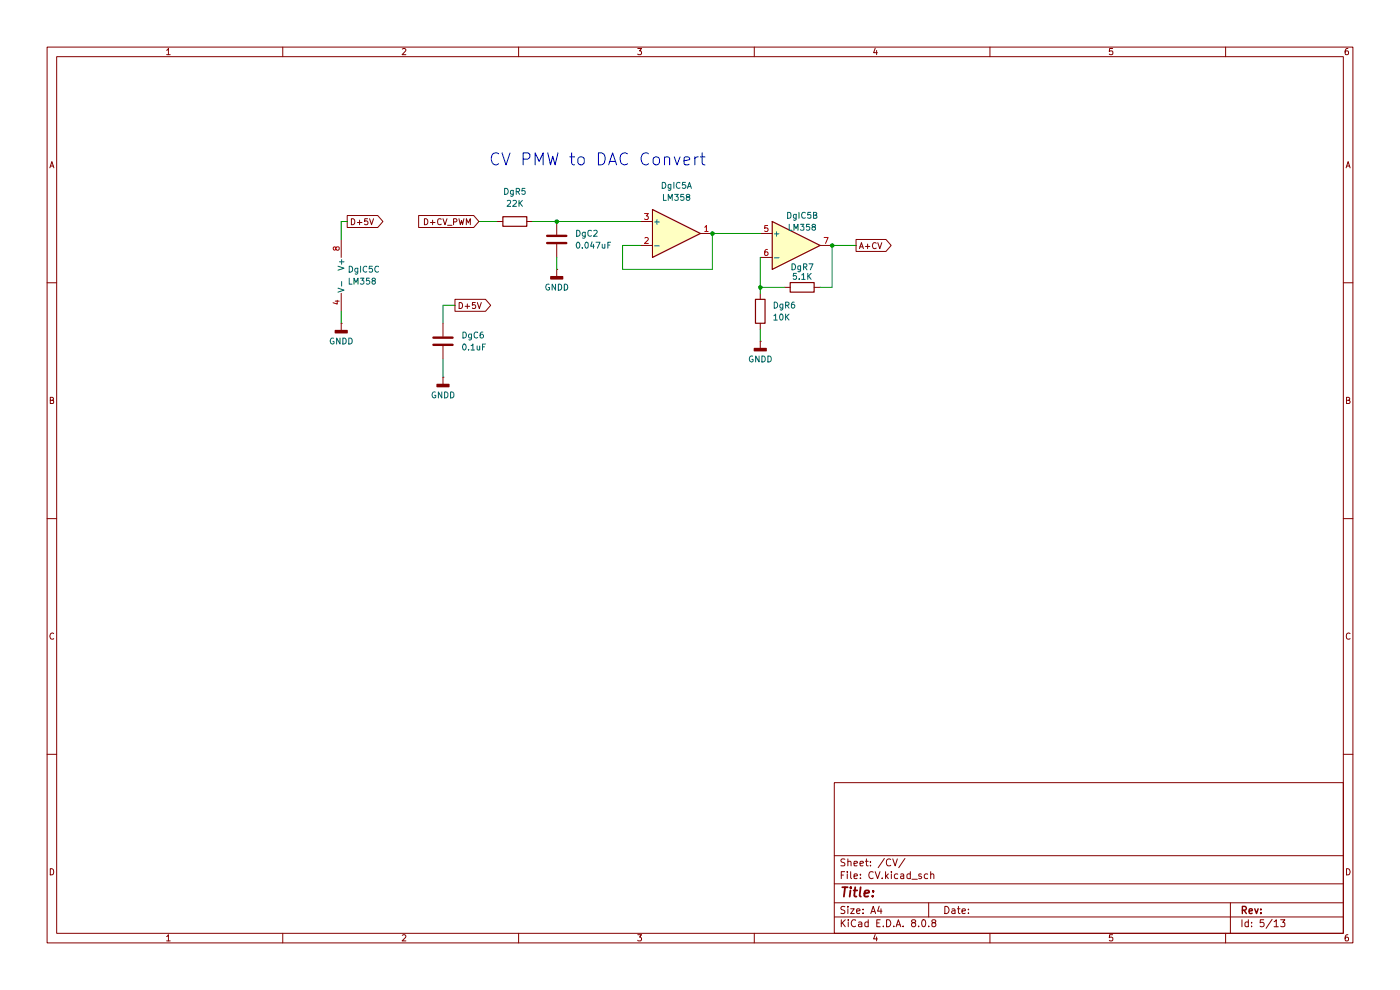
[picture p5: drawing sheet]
(kicad_sch
 (version 20231120)
 (generator "eeschema")
 (generator_version "8.0")
 (paper "A4")
 (lib_symbols
  (symbol "Amplifier_Operational:LM358"
   (pin_names
    (offset 0.127)) (exclude_from_sim no) (in_bom yes) (on_board yes)
   (property "Reference" "U" (at 0 5.08 0) (effects (font (size 1.27 1.27)) (justify left)))
   (property "Value" "LM358" (at 0 -5.08 0) (effects (font (size 1.27 1.27)) (justify left)))
   (property "Footprint" "" (at 0 0 0) (effects (font (size 1.27 1.27)) (hide yes)))
   (property "Datasheet" "http://www.ti.com/lit/ds/symlink/lm2904-n.pdf" (at 0 0 0) (effects (font (size 1.27 1.27)) (hide yes)))
   (property "Description" "Low-Power, Dual Operational Amplifiers, DIP-8/SOIC-8/TO-99-8" (at 0 0 0) (effects (font (size 1.27 1.27)) (hide yes)))
   (property "ki_locked" "" (at 0 0 0) (effects (font (size 1.27 1.27))))
   (symbol "LM358_1_1"
    (polyline (pts (xy -5.08 5.08) (xy 5.08 0) (xy -5.08 -5.08) (xy -5.08 5.08)) (stroke (width 0.254) (type default)) (fill (type background)))
    (pin output line (at 7.62 0 180) (length 2.54) (name "~" (effects (font (size 1.27 1.27)))) (number "1" (effects (font (size 1.27 1.27)))))
    (pin input line (at -7.62 -2.54 0) (length 2.54) (name "-" (effects (font (size 1.27 1.27)))) (number "2" (effects (font (size 1.27 1.27)))))
    (pin input line (at -7.62 2.54 0) (length 2.54) (name "+" (effects (font (size 1.27 1.27)))) (number "3" (effects (font (size 1.27 1.27))))))
   (symbol "LM358_2_1"
    (polyline (pts (xy -5.08 5.08) (xy 5.08 0) (xy -5.08 -5.08) (xy -5.08 5.08)) (stroke (width 0.254) (type default)) (fill (type background)))
    (pin input line (at -7.62 2.54 0) (length 2.54) (name "+" (effects (font (size 1.27 1.27)))) (number "5" (effects (font (size 1.27 1.27)))))
    (pin input line (at -7.62 -2.54 0) (length 2.54) (name "-" (effects (font (size 1.27 1.27)))) (number "6" (effects (font (size 1.27 1.27)))))
    (pin output line (at 7.62 0 180) (length 2.54) (name "~" (effects (font (size 1.27 1.27)))) (number "7" (effects (font (size 1.27 1.27))))))
   (symbol "LM358_3_1"
    (pin power_in line (at -2.54 -7.62 90) (length 3.81) (name "V-" (effects (font (size 1.27 1.27)))) (number "4" (effects (font (size 1.27 1.27)))))
    (pin power_in line (at -2.54 7.62 270) (length 3.81) (name "V+" (effects (font (size 1.27 1.27)))) (number "8" (effects (font (size 1.27 1.27)))))))
  (symbol "Device:C"
   (pin_numbers hide)
   (pin_names
    (offset 0.254)) (exclude_from_sim no) (in_bom yes) (on_board yes)
   (property "Reference" "C" (at 0.635 2.54 0) (effects (font (size 1.27 1.27)) (justify left)))
   (property "Value" "C" (at 0.635 -2.54 0) (effects (font (size 1.27 1.27)) (justify left)))
   (property "Footprint" "" (at 0.9652 -3.81 0) (effects (font (size 1.27 1.27)) (hide yes)))
   (property "Datasheet" "~" (at 0 0 0) (effects (font (size 1.27 1.27)) (hide yes)))
   (property "Description" "Unpolarized capacitor" (at 0 0 0) (effects (font (size 1.27 1.27)) (hide yes)))
   (symbol "C_0_1"
    (polyline (pts (xy -2.032 -0.762) (xy 2.032 -0.762)) (stroke (width 0.508) (type default)) (fill (type none)))
    (polyline (pts (xy -2.032 0.762) (xy 2.032 0.762)) (stroke (width 0.508) (type default)) (fill (type none))))
   (symbol "C_1_1"
    (pin passive line (at 0 3.81 270) (length 2.794) (name "~" (effects (font (size 1.27 1.27)))) (number "1" (effects (font (size 1.27 1.27)))))
    (pin passive line (at 0 -3.81 90) (length 2.794) (name "~" (effects (font (size 1.27 1.27)))) (number "2" (effects (font (size 1.27 1.27)))))))
  (symbol "Device:R"
   (pin_numbers hide)
   (pin_names
    (offset 0)) (exclude_from_sim no) (in_bom yes) (on_board yes)
   (property "Reference" "R" (at 2.032 0 90) (effects (font (size 1.27 1.27))))
   (property "Value" "R" (at 0 0 90) (effects (font (size 1.27 1.27))))
   (property "Footprint" "" (at -1.778 0 90) (effects (font (size 1.27 1.27)) (hide yes)))
   (property "Datasheet" "~" (at 0 0 0) (effects (font (size 1.27 1.27)) (hide yes)))
   (property "Description" "Resistor" (at 0 0 0) (effects (font (size 1.27 1.27)) (hide yes)))
   (symbol "R_0_1"
    (rectangle (start -1.016 -2.54) (end 1.016 2.54) (stroke (width 0.254) (type default)) (fill (type none))))
   (symbol "R_1_1"
    (pin passive line (at 0 3.81 270) (length 1.27) (name "~" (effects (font (size 1.27 1.27)))) (number "1" (effects (font (size 1.27 1.27)))))
    (pin passive line (at 0 -3.81 90) (length 1.27) (name "~" (effects (font (size 1.27 1.27)))) (number "2" (effects (font (size 1.27 1.27)))))))
  (symbol "power:GNDD"
   (power)
   (pin_numbers hide)
   (pin_names
    (offset 0) hide) (exclude_from_sim no) (in_bom yes) (on_board yes)
   (property "Reference" "#PWR" (at 0 -6.35 0) (effects (font (size 1.27 1.27)) (hide yes)))
   (property "Value" "GNDD" (at 0 -3.175 0) (effects (font (size 1.27 1.27))))
   (property "Footprint" "" (at 0 0 0) (effects (font (size 1.27 1.27)) (hide yes)))
   (property "Datasheet" "" (at 0 0 0) (effects (font (size 1.27 1.27)) (hide yes)))
   (property "Description" "Power symbol creates a global label with name \"GNDD\" , digital ground" (at 0 0 0) (effects (font (size 1.27 1.27)) (hide yes)))
   (symbol "GNDD_0_1"
    (rectangle (start -1.27 -1.524) (end 1.27 -2.032) (stroke (width 0.254) (type default)) (fill (type outline)))
    (polyline (pts (xy 0 0) (xy 0 -1.524)) (stroke (width 0) (type default)) (fill (type none))))
   (symbol "GNDD_1_1"
    (pin power_in line (at 0 0 270) (length 0) (name "~" (effects (font (size 1.27 1.27)))) (number "1" (effects (font (size 1.27 1.27))))))))
 (junction
  (at 118.11 46.99)
  (diameter 0)
  (color 0 0 0 0))
 (junction
  (at 161.29 60.96)
  (diameter 0)
  (color 0 0 0 0))
 (junction
  (at 176.53 52.07)
  (diameter 0)
  (color 0 0 0 0))
 (junction
  (at 151.13 49.53)
  (diameter 0)
  (color 0 0 0 0))
 (wire
  (pts (xy 161.29 69.85) (xy 161.29 72.39))
  (stroke (width 0) (type default)))
 (wire
  (pts (xy 132.08 57.15) (xy 151.13 57.15))
  (stroke (width 0) (type default)))
 (wire
  (pts (xy 166.37 60.96) (xy 161.29 60.96))
  (stroke (width 0) (type default)))
 (wire
  (pts (xy 135.89 52.07) (xy 132.08 52.07))
  (stroke (width 0) (type default)))
 (wire
  (pts (xy 118.11 46.99) (xy 135.89 46.99))
  (stroke (width 0) (type default)))
 (wire
  (pts (xy 161.29 60.96) (xy 161.29 54.61))
  (stroke (width 0) (type default)))
 (wire
  (pts (xy 176.53 52.07) (xy 181.61 52.07))
  (stroke (width 0) (type default)))
 (wire
  (pts (xy 73.66 46.99) (xy 72.39 46.99))
  (stroke (width 0) (type default)))
 (wire
  (pts (xy 72.39 46.99) (xy 72.39 50.8))
  (stroke (width 0) (type default)))
 (wire
  (pts (xy 176.53 60.96) (xy 173.99 60.96))
  (stroke (width 0) (type default)))
 (wire
  (pts (xy 93.98 64.77) (xy 93.98 68.58))
  (stroke (width 0) (type default)))
 (wire
  (pts (xy 161.29 60.96) (xy 161.29 62.23))
  (stroke (width 0) (type default)))
 (wire
  (pts (xy 176.53 52.07) (xy 176.53 60.96))
  (stroke (width 0) (type default)))
 (wire
  (pts (xy 93.98 76.2) (xy 93.98 80.01))
  (stroke (width 0) (type default)))
 (wire
  (pts (xy 151.13 57.15) (xy 151.13 49.53))
  (stroke (width 0) (type default)))
 (wire
  (pts (xy 72.39 66.04) (xy 72.39 68.58))
  (stroke (width 0) (type default)))
 (wire
  (pts (xy 101.6 46.99) (xy 105.41 46.99))
  (stroke (width 0) (type default)))
 (wire
  (pts (xy 151.13 49.53) (xy 161.29 49.53))
  (stroke (width 0) (type default)))
 (wire
  (pts (xy 132.08 52.07) (xy 132.08 57.15))
  (stroke (width 0) (type default)))
 (wire
  (pts (xy 118.11 54.61) (xy 118.11 57.15))
  (stroke (width 0) (type default)))
 (wire
  (pts (xy 96.52 64.77) (xy 93.98 64.77))
  (stroke (width 0) (type default)))
 (wire
  (pts (xy 113.03 46.99) (xy 118.11 46.99))
  (stroke (width 0) (type default)))
 (text "CV PMW to DAC Convert"
  (exclude_from_sim no)
  (at 103.632 34.036 0)
  (effects (font (size 2.54 2.54)) (justify left)))
 (global_label "D+5V"
  (shape output)
  (at 73.66 46.99 0)
  (fields_autoplaced yes)
  (effects (font (size 1.27 1.27)) (justify left))
  (property "Intersheetrefs" "${INTERSHEET_REFS}" (at 81.7857 46.99 0) (effects (font (size 1.27 1.27)) (justify left) (hide yes))))
 (global_label "D+5V"
  (shape output)
  (at 96.52 64.77 0)
  (fields_autoplaced yes)
  (effects (font (size 1.27 1.27)) (justify left))
  (property "Intersheetrefs" "${INTERSHEET_REFS}" (at 104.6457 64.77 0) (effects (font (size 1.27 1.27)) (justify left) (hide yes))))
 (global_label "A+CV"
  (shape output)
  (at 181.61 52.07 0)
  (fields_autoplaced yes)
  (effects (font (size 1.27 1.27)) (justify left))
  (property "Intersheetrefs" "${INTERSHEET_REFS}" (at 189.6148 52.07 0) (effects (font (size 1.27 1.27)) (justify left) (hide yes))))
 (global_label "D+CV_PWM"
  (shape input)
  (at 101.6 46.99 180)
  (fields_autoplaced yes)
  (effects (font (size 1.27 1.27)) (justify right))
  (property "Intersheetrefs" "${INTERSHEET_REFS}" (at 88.2734 46.99 0) (effects (font (size 1.27 1.27)) (justify right) (hide yes))))
 (symbol
  (lib_id "Device:R")
  (at 170.18 60.96 90)
  (unit 1)
  (exclude_from_sim no)
  (in_bom yes)
  (on_board yes)
  (dnp no)
  (property "Reference" "DgR7" (at 170.18 56.642 90) (effects (font (size 1.27 1.27))))
  (property "Value" "5.1K" (at 170.18 58.674 90) (effects (font (size 1.27 1.27))))
  (property "Footprint" "Resistor_THT:R_Axial_DIN0207_L6.3mm_D2.5mm_P2.54mm_Vertical" (at 170.18 62.738 90) (effects (font (size 1.27 1.27)) (hide yes)))
  (property "Datasheet" "~" (at 170.18 60.96 0) (effects (font (size 1.27 1.27)) (hide yes)))
  (property "Description" "Resistor" (at 170.18 60.96 0) (effects (font (size 1.27 1.27)) (hide yes)))
  (property "Sim.Library" "" (at 170.18 60.96 0) (effects (font (size 1.27 1.27)) (hide yes)))
  (property "Sim.Name" "" (at 170.18 60.96 0) (effects (font (size 1.27 1.27)) (hide yes)))
  (pin "1")
  (pin "2"))
 (symbol
  (lib_id "power:GNDD")
  (at 72.39 68.58 0)
  (unit 1)
  (exclude_from_sim no)
  (in_bom yes)
  (on_board yes)
  (dnp no)
  (property "Reference" "#PWR014" (at 72.39 74.93 0) (effects (font (size 1.27 1.27)) (hide yes)))
  (property "Value" "GNDD" (at 72.39 72.39 0) (effects (font (size 1.27 1.27))))
  (property "Footprint" "" (at 72.39 68.58 0) (effects (font (size 1.27 1.27)) (hide yes)))
  (property "Datasheet" "" (at 72.39 68.58 0) (effects (font (size 1.27 1.27)) (hide yes)))
  (property "Description" "Power symbol creates a global label with name \"GNDD\" , digital ground" (at 72.39 68.58 0) (effects (font (size 1.27 1.27)) (hide yes)))
  (pin "1"))
 (symbol
  (lib_id "Device:C")
  (at 118.11 50.8 0)
  (unit 1)
  (exclude_from_sim no)
  (in_bom yes)
  (on_board yes)
  (dnp no)
  (fields_autoplaced yes)
  (property "Reference" "DgC2" (at 121.92 49.5299 0) (effects (font (size 1.27 1.27)) (justify left)))
  (property "Value" "0.047uF" (at 121.92 52.0699 0) (effects (font (size 1.27 1.27)) (justify left)))
  (property "Footprint" "Capacitor_THT:C_Rect_L7.0mm_W2.5mm_P5.00mm" (at 119.0752 54.61 0) (effects (font (size 1.27 1.27)) (hide yes)))
  (property "Datasheet" "~" (at 118.11 50.8 0) (effects (font (size 1.27 1.27)) (hide yes)))
  (property "Description" "Unpolarized capacitor" (at 118.11 50.8 0) (effects (font (size 1.27 1.27)) (hide yes)))
  (property "Sim.Library" "" (at 118.11 50.8 0) (effects (font (size 1.27 1.27)) (hide yes)))
  (property "Sim.Name" "" (at 118.11 50.8 0) (effects (font (size 1.27 1.27)) (hide yes)))
  (pin "2")
  (pin "1"))
 (symbol
  (lib_id "Amplifier_Operational:LM358")
  (at 74.93 58.42 0)
  (unit 3)
  (exclude_from_sim no)
  (in_bom yes)
  (on_board yes)
  (dnp no)
  (fields_autoplaced yes)
  (property "Reference" "DgIC5" (at 73.66 57.1499 0) (effects (font (size 1.27 1.27)) (justify left)))
  (property "Value" "LM358" (at 73.66 59.6899 0) (effects (font (size 1.27 1.27)) (justify left)))
  (property "Footprint" "Package_SO:SOIC-8_3.9x4.9mm_P1.27mm" (at 74.93 58.42 0) (effects (font (size 1.27 1.27)) (hide yes)))
  (property "Datasheet" "http://www.ti.com/lit/ds/symlink/lm2904-n.pdf" (at 74.93 58.42 0) (effects (font (size 1.27 1.27)) (hide yes)))
  (property "Description" "Low-Power, Dual Operational Amplifiers, DIP-8/SOIC-8/TO-99-8" (at 74.93 58.42 0) (effects (font (size 1.27 1.27)) (hide yes)))
  (property "Sim.Library" "" (at 74.93 58.42 0) (effects (font (size 1.27 1.27)) (hide yes)))
  (property "Sim.Name" "" (at 74.93 58.42 0) (effects (font (size 1.27 1.27)) (hide yes)))
  (pin "4")
  (pin "6")
  (pin "8")
  (pin "3")
  (pin "2")
  (pin "1")
  (pin "7")
  (pin "5"))
 (symbol
  (lib_id "Device:C")
  (at 93.98 72.39 0)
  (unit 1)
  (exclude_from_sim no)
  (in_bom yes)
  (on_board yes)
  (dnp no)
  (fields_autoplaced yes)
  (property "Reference" "DgC6" (at 97.79 71.1199 0) (effects (font (size 1.27 1.27)) (justify left)))
  (property "Value" "0.1uF" (at 97.79 73.6599 0) (effects (font (size 1.27 1.27)) (justify left)))
  (property "Footprint" "Capacitor_SMD:C_0805_2012Metric_Pad1.18x1.45mm_HandSolder" (at 94.9452 76.2 0) (effects (font (size 1.27 1.27)) (hide yes)))
  (property "Datasheet" "~" (at 93.98 72.39 0) (effects (font (size 1.27 1.27)) (hide yes)))
  (property "Description" "Unpolarized capacitor" (at 93.98 72.39 0) (effects (font (size 1.27 1.27)) (hide yes)))
  (property "Sim.Library" "" (at 93.98 72.39 0) (effects (font (size 1.27 1.27)) (hide yes)))
  (property "Sim.Name" "" (at 93.98 72.39 0) (effects (font (size 1.27 1.27)) (hide yes)))
  (pin "1")
  (pin "2"))
 (symbol
  (lib_id "Device:R")
  (at 109.22 46.99 90)
  (unit 1)
  (exclude_from_sim no)
  (in_bom yes)
  (on_board yes)
  (dnp no)
  (fields_autoplaced yes)
  (property "Reference" "DgR5" (at 109.22 40.64 90) (effects (font (size 1.27 1.27))))
  (property "Value" "22K" (at 109.22 43.18 90) (effects (font (size 1.27 1.27))))
  (property "Footprint" "Resistor_THT:R_Axial_DIN0207_L6.3mm_D2.5mm_P2.54mm_Vertical" (at 109.22 48.768 90) (effects (font (size 1.27 1.27)) (hide yes)))
  (property "Datasheet" "~" (at 109.22 46.99 0) (effects (font (size 1.27 1.27)) (hide yes)))
  (property "Description" "Resistor" (at 109.22 46.99 0) (effects (font (size 1.27 1.27)) (hide yes)))
  (property "Sim.Library" "" (at 109.22 46.99 0) (effects (font (size 1.27 1.27)) (hide yes)))
  (property "Sim.Name" "" (at 109.22 46.99 0) (effects (font (size 1.27 1.27)) (hide yes)))
  (pin "1")
  (pin "2"))
 (symbol
  (lib_id "Amplifier_Operational:LM358")
  (at 143.51 49.53 0)
  (unit 1)
  (exclude_from_sim no)
  (in_bom yes)
  (on_board yes)
  (dnp no)
  (property "Reference" "DgIC5" (at 143.51 39.37 0) (effects (font (size 1.27 1.27))))
  (property "Value" "LM358" (at 143.51 41.91 0) (effects (font (size 1.27 1.27))))
  (property "Footprint" "Package_SO:SOIC-8_3.9x4.9mm_P1.27mm" (at 143.51 49.53 0) (effects (font (size 1.27 1.27)) (hide yes)))
  (property "Datasheet" "http://www.ti.com/lit/ds/symlink/lm2904-n.pdf" (at 143.51 49.53 0) (effects (font (size 1.27 1.27)) (hide yes)))
  (property "Description" "Low-Power, Dual Operational Amplifiers, DIP-8/SOIC-8/TO-99-8" (at 143.51 49.53 0) (effects (font (size 1.27 1.27)) (hide yes)))
  (property "Sim.Library" "" (at 143.51 49.53 0) (effects (font (size 1.27 1.27)) (hide yes)))
  (property "Sim.Name" "" (at 143.51 49.53 0) (effects (font (size 1.27 1.27)) (hide yes)))
  (pin "4")
  (pin "6")
  (pin "8")
  (pin "3")
  (pin "2")
  (pin "1")
  (pin "7")
  (pin "5"))
 (symbol
  (lib_id "Amplifier_Operational:LM358")
  (at 168.91 52.07 0)
  (unit 2)
  (exclude_from_sim no)
  (in_bom yes)
  (on_board yes)
  (dnp no)
  (property "Reference" "DgIC5" (at 170.18 45.72 0) (effects (font (size 1.27 1.27))))
  (property "Value" "LM358" (at 170.18 48.26 0) (effects (font (size 1.27 1.27))))
  (property "Footprint" "Package_SO:SOIC-8_3.9x4.9mm_P1.27mm" (at 168.91 52.07 0) (effects (font (size 1.27 1.27)) (hide yes)))
  (property "Datasheet" "http://www.ti.com/lit/ds/symlink/lm2904-n.pdf" (at 168.91 52.07 0) (effects (font (size 1.27 1.27)) (hide yes)))
  (property "Description" "Low-Power, Dual Operational Amplifiers, DIP-8/SOIC-8/TO-99-8" (at 168.91 52.07 0) (effects (font (size 1.27 1.27)) (hide yes)))
  (property "Sim.Library" "" (at 168.91 52.07 0) (effects (font (size 1.27 1.27)) (hide yes)))
  (property "Sim.Name" "" (at 168.91 52.07 0) (effects (font (size 1.27 1.27)) (hide yes)))
  (pin "4")
  (pin "6")
  (pin "8")
  (pin "3")
  (pin "2")
  (pin "1")
  (pin "7")
  (pin "5"))
 (symbol
  (lib_id "Device:R")
  (at 161.29 66.04 0)
  (unit 1)
  (exclude_from_sim no)
  (in_bom yes)
  (on_board yes)
  (dnp no)
  (fields_autoplaced yes)
  (property "Reference" "DgR6" (at 163.83 64.7699 0) (effects (font (size 1.27 1.27)) (justify left)))
  (property "Value" "10K" (at 163.83 67.3099 0) (effects (font (size 1.27 1.27)) (justify left)))
  (property "Footprint" "Resistor_THT:R_Axial_DIN0207_L6.3mm_D2.5mm_P2.54mm_Vertical" (at 159.512 66.04 90) (effects (font (size 1.27 1.27)) (hide yes)))
  (property "Datasheet" "~" (at 161.29 66.04 0) (effects (font (size 1.27 1.27)) (hide yes)))
  (property "Description" "Resistor" (at 161.29 66.04 0) (effects (font (size 1.27 1.27)) (hide yes)))
  (property "Sim.Library" "" (at 161.29 66.04 0) (effects (font (size 1.27 1.27)) (hide yes)))
  (property "Sim.Name" "" (at 161.29 66.04 0) (effects (font (size 1.27 1.27)) (hide yes)))
  (pin "1")
  (pin "2"))
 (symbol
  (lib_id "power:GNDD")
  (at 118.11 57.15 0)
  (unit 1)
  (exclude_from_sim no)
  (in_bom yes)
  (on_board yes)
  (dnp no)
  (fields_autoplaced yes)
  (property "Reference" "#PWR015" (at 118.11 63.5 0) (effects (font (size 1.27 1.27)) (hide yes)))
  (property "Value" "GNDD" (at 118.11 60.96 0) (effects (font (size 1.27 1.27))))
  (property "Footprint" "" (at 118.11 57.15 0) (effects (font (size 1.27 1.27)) (hide yes)))
  (property "Datasheet" "" (at 118.11 57.15 0) (effects (font (size 1.27 1.27)) (hide yes)))
  (property "Description" "Power symbol creates a global label with name \"GNDD\" , digital ground" (at 118.11 57.15 0) (effects (font (size 1.27 1.27)) (hide yes)))
  (pin "1"))
 (symbol
  (lib_id "power:GNDD")
  (at 161.29 72.39 0)
  (unit 1)
  (exclude_from_sim no)
  (in_bom yes)
  (on_board yes)
  (dnp no)
  (fields_autoplaced yes)
  (property "Reference" "#PWR016" (at 161.29 78.74 0) (effects (font (size 1.27 1.27)) (hide yes)))
  (property "Value" "GNDD" (at 161.29 76.2 0) (effects (font (size 1.27 1.27))))
  (property "Footprint" "" (at 161.29 72.39 0) (effects (font (size 1.27 1.27)) (hide yes)))
  (property "Datasheet" "" (at 161.29 72.39 0) (effects (font (size 1.27 1.27)) (hide yes)))
  (property "Description" "Power symbol creates a global label with name \"GNDD\" , digital ground" (at 161.29 72.39 0) (effects (font (size 1.27 1.27)) (hide yes)))
  (pin "1"))
 (symbol
  (lib_id "power:GNDD")
  (at 93.98 80.01 0)
  (unit 1)
  (exclude_from_sim no)
  (in_bom yes)
  (on_board yes)
  (dnp no)
  (fields_autoplaced yes)
  (property "Reference" "#PWR042" (at 93.98 86.36 0) (effects (font (size 1.27 1.27)) (hide yes)))
  (property "Value" "GNDD" (at 93.98 83.82 0) (effects (font (size 1.27 1.27))))
  (property "Footprint" "" (at 93.98 80.01 0) (effects (font (size 1.27 1.27)) (hide yes)))
  (property "Datasheet" "" (at 93.98 80.01 0) (effects (font (size 1.27 1.27)) (hide yes)))
  (property "Description" "Power symbol creates a global label with name \"GNDD\" , digital ground" (at 93.98 80.01 0) (effects (font (size 1.27 1.27)) (hide yes)))
  (pin "1")))
